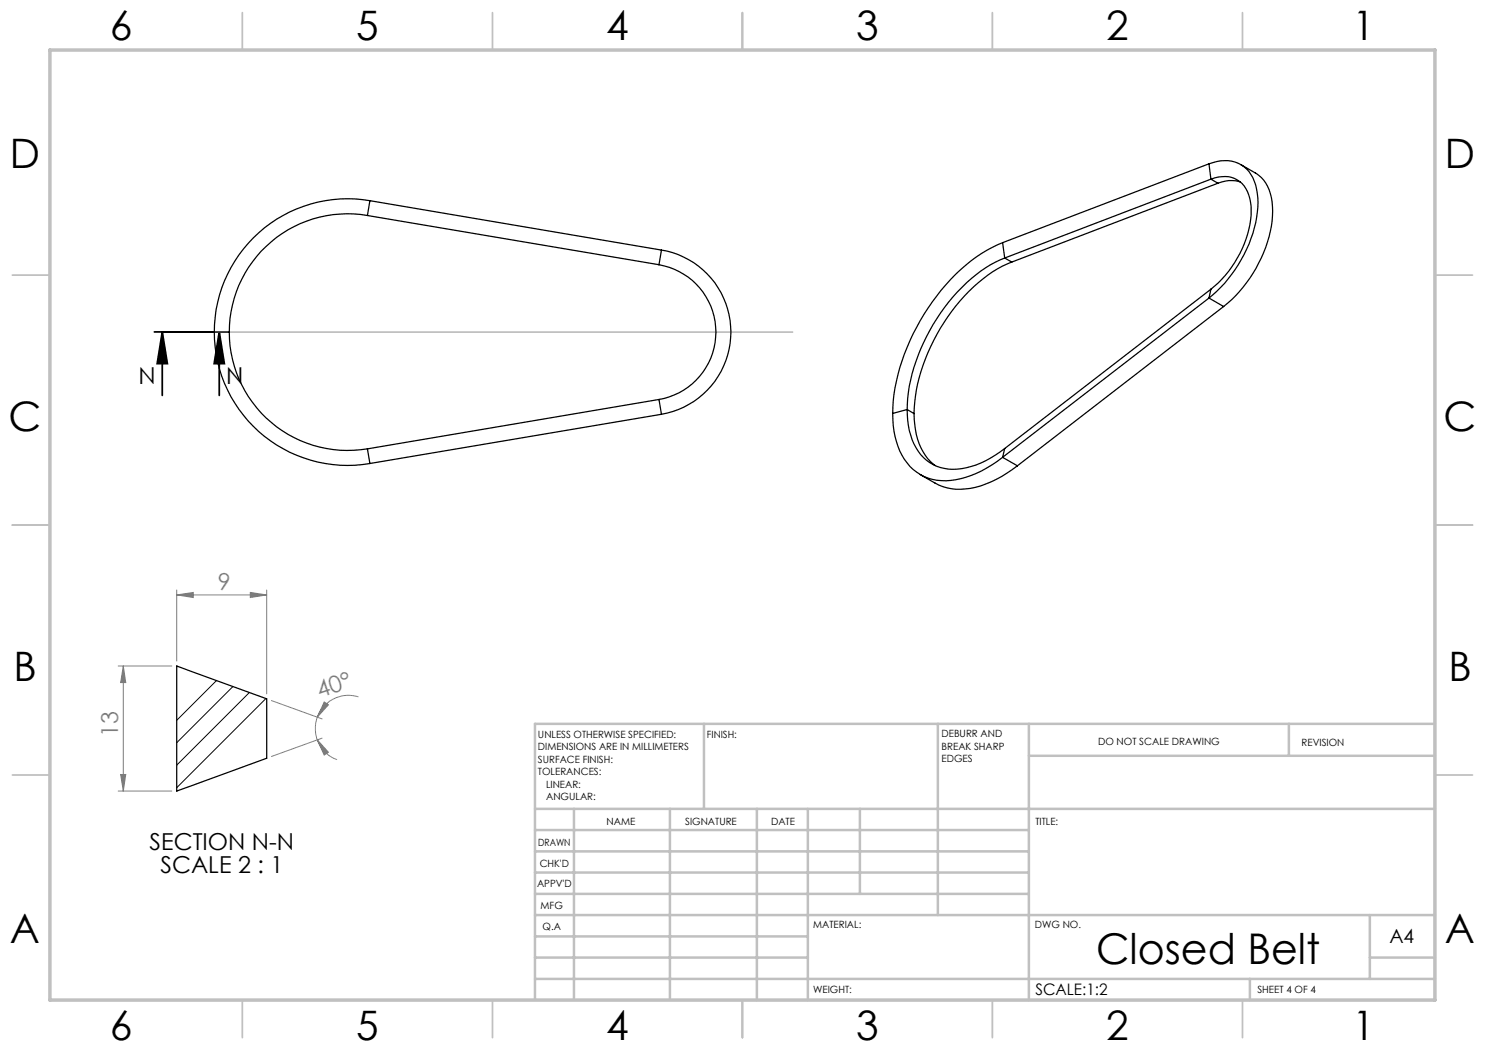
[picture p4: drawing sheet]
<svg xmlns="http://www.w3.org/2000/svg" width="297mm" height="210mm" viewBox="0 0 297 210" stroke-linecap="round" stroke-linejoin="round" font-family="sans-serif">
<path d="M30.9 66.4h14.5M32.5 66.4l1 6.3h-2.1zM32.5 66.4v12.7M43.9 66.4l1 6.3h-2.1zM43.9 66.4v12.7" fill="none" stroke="#000" stroke-width=".35"/>
<g fill="none" stroke="#808080" stroke-width=".2">
<path d="M35.3 119l3.4-.5v1zM35.3 118v14.2M35.3 119h18M50.1 118.5l3.2 .5-3.2 .5zM53.3 118v20.8M23.6 133.2h10.8M24.7 133.2l.5 3.3h-1.1zM24.7 133.2v25M71.7 139.4a6.7 6.7 0 0 0-8.2 4M23.6 158.2h10.8M24.1 154.9h1.1l-.5 3.3zM54.3 140.1l10.1 3.7"/>
<path d="M63.5 148l2.2 2.5-.9 .5zM63.5 143.4a6.9 6.9 0 0 0 0 4.6M63.5 148a6.5 6.5 0 0 0 3.9 3.9M64.4 147.6l-10.1 3.7M64.8 140.4l.9 .6-2.2 2.4z"/>
</g>
<path d="M42.9 66.4h115.7" fill="none" stroke="#c0c0c0" stroke-width=".2"/>
<g fill="none" stroke="#c0c0c0" stroke-width=".35">
<path d="M48.5 2.5v7.5M98.5 2.5v7.5M148.5 2.5v7.5M198.5 2.5v7.5M248.5 2.5v7.5M2.5 55h7.5M287 55h7.5M2.5 105h7.5M287 105h7.5M2.5 155h7.5M287 155h7.5M48.5 200v7.5"/>
<path d="M98.5 200v7.5M148.5 200v7.5M198.5 200v7.5M248.5 200v7.5"/>
</g>
<g fill="none" stroke="#c0c0c0" stroke-width=".5">
<path d="M140.8 144.8v17M187.6 144.8v38.2M205.8 144.8v55.2M205.8 151.2h81.2M257.8 144.8v6.4M287 144.8h-180v55.2M107 161.8h180M107 178.8h98.8M107 174.5h98.8M107 170.3h98.8M107 166h98.8M114.8 161.8v38.2"/>
<path d="M134 161.8v38.2M151.4 161.8v38.2M161.6 161.8v38.2M172 161.8v17M107 195.8h180M107 191.5h54.6M107 187.3h54.6M107 183h180M250 195.8v4.2M274 191.5h13M274 183v12.8"/>
</g>
<path d="M10 10h277v190h-277z" fill="none" stroke="#c0c0c0" stroke-width=".7"/>
<path d="M43.9 66.4l1 6.3h-2.1zM32.5 66.4l1 6.3h-2.1z" fill="#000"/>
<g fill="#808080">
<path d="M35.3 119l3.4-.5v1zM50.1 118.5l3.2 .5-3.2 .5z"/>
<path d="M64.8 140.4l.9 .6-2.2 2.4zM63.5 148l2.2 2.5-.9 .5z"/>
<path d="M24.7 133.2l.5 3.3h-1.1zM24.1 154.9h1.1l-.5 3.3z"/>
</g>
<g fill="none" stroke="#000" stroke-width=".25">
<path d="M241.8 32.8a6.8 6.8 0 0 1 7.5 1 10.2 10.2 0 0 1 2.2 8.7 27.2 27.2 0 0 1-9.7 17.1M241.8 32.8l.4 3M241.8 32.8l-41.3 15.7M242.2 35.8a5.4 5.4 0 0 1 6.6 1.4 10.4 10.4 0 0 1 1 8.7 22.2 22.2 0 0 1-7.6 11.9M242.2 35.8l1.4 .8M242.2 35.8l-41.3 15.8M243.6 36.6l-41.2 15.8M248.1 36.4l-1-.2a6.7 6.7 0 0 0-3.5 .4M248.1 32.9l3 1.7a7.3 7.3 0 0 1 3.3 5.8 23.4 23.4 0 0 1-4.4 15.2l-2.9 3.6-2.4 2.1M73.5 43.1a23.7 23.7 0 0 0-27.6 23.3M73.5 43.1l58.3 9.8M74 40.1a26.6 26.6 0 0 0-31.1 26.3"/>
<path d="M74 40.1l-.5 3M74 40.1l58.3 9.9M131.8 52.9a13.7 13.7 0 0 1 11.4 13.5 13.7 13.7 0 0 1-11.4 13.5M132.3 50a16.7 16.7 0 0 1 13.9 16.4 16.7 16.7 0 0 1-13.9 16.5M132.3 50l-.5 2.9M200.5 48.5a33.4 33.4 0 0 0-14.9 13.1 39.9 39.9 0 0 0-7.1 21.1M200.5 48.5l.4 3.1M200.9 51.6a30 30 0 0 0-13.5 12.1 35.5 35.5 0 0 0-6 18.2M200.9 51.6l1.5 .8M202.4 52.4a30 30 0 0 0-13.6 12.1 35.7 35.7 0 0 0-6 18.2M241.8 59.6l2.9 1.7M241.8 59.6l-41.3 31.9"/>
<path d="M242.2 57.8l-.4 1.8M242.2 57.8l-41.3 31.9M42.9 66.4a26.6 26.6 0 0 0 31.1 26.3M42.9 66.4h3M45.9 66.4a23.7 23.7 0 0 0 27.6 23.4M131.8 79.9l.5 3M131.8 79.9l-58.3 9.9M244.7 61.3l-41.2 31.9M73.5 89.8l.5 2.9M132.3 82.9l-58.3 9.8M178.5 82.7a14.6 14.6 0 0 0 4.1 11.2 10.5 10.5 0 0 0 10.6 1.6l3.1-1.3 2.1-1.3 2.1-1.4M181.4 81.9a13.7 13.7 0 0 0 3.3 9.6 9.3 9.3 0 0 0 9.5 1.8l2.9-1.1 3.8-2.5"/>
<path d="M181.4 81.9l-2.9 .8M181.4 81.9l1.4 .8M182.8 82.7a13.5 13.5 0 0 0 3.3 9.6l.9 .8M200.5 91.5l3 1.7M200.9 89.7l-.4 1.8M203.5 93.2a19.4 19.4 0 0 1-12.3 4.7 9.9 9.9 0 0 1-4.2-1.3l-3-1.7M35.3 133.2l18 6.6v11.9l-18 6.5z"/>
</g>
<path d="M43.3 136.1l-8 8M46.6 137.3l-11.3 11.2M49.9 138.5l-14.6 14.5M53.2 139.7l-17.9 17.8" fill="none" stroke="#000" stroke-width=".2"/>
<text font-size="8.5" x="219.2" y="192.7">Closed Belt</text>
<g font-size="8.1">
<text x="22" y="8">6</text>
<text x="71.2" y="8">5</text>
<text x="121.2" y="8">4</text>
<text x="171.3" y="8">3</text>
<text x="221.3" y="8">2</text>
<text x="270.5" y="8">1</text>
<text x="2" y="33.6">D</text>
<text x="289" y="33.6">D</text>
<text x="1.7" y="86.1">C</text>
<text x="288.7" y="86.1">C</text>
<text x="2.7" y="136.1">B</text>
<text x="289.7" y="136.1">B</text>
<text x="2" y="188.6">A</text>
<text x="289" y="188.6">A</text>
<text x="22" y="208">6</text>
<text x="71.2" y="208">5</text>
<text x="121.2" y="208">4</text>
<text x="171.3" y="208">3</text>
<text x="221.3" y="208">2</text>
<text x="270.5" y="208">1</text>
</g>
<g font-size="4.7">
<text x="27.7" y="76.9">N</text>
<text x="45.2" y="76.9">N</text>
<text x="29.9" y="170">SECTION N-N</text>
<text x="32.1" y="174.5">SCALE 2 : 1</text>
</g>
<g font-size="4.7" fill="#808080">
<text x="43.6" y="118">9</text>
<text x="63.9" y="139.6" transform="rotate(-19 63.9 139.6)">40°</text>
<text x="23.7" y="147.4" transform="rotate(-90 23.7 147.4)">13</text>
</g>
<text font-size="3.9" x="277.9" y="188.5">A4</text>
<text font-size="3.2" x="207.1" y="199">SCALE:1:2</text>
<g font-size="2">
<text x="107.6" y="147.6">UNLESS OTHERWISE SPECIFIED:</text>
<text x="141.4" y="147.6">FINISH:</text>
<text x="188.3" y="147.5">DEBURR AND</text>
<text x="188.3" y="150">BREAK SHARP</text>
<text x="219.6" y="149">DO NOT SCALE DRAWING</text>
<text x="260.3" y="149.2">REVISION</text>
<text x="107.6" y="150.1">DIMENSIONS ARE IN MILLIMETERS</text>
<text x="107.6" y="152.6">SURFACE FINISH:</text>
<text x="107.6" y="155.1">TOLERANCES:</text>
<text x="188.3" y="152.5">EDGES</text>
<text x="109.2" y="157.6">LINEAR:</text>
<text x="109.2" y="160.1">ANGULAR:</text>
<text x="121.3" y="165">NAME</text>
<text x="137" y="164.9">SIGNATURE</text>
<text x="154.2" y="164.9">DATE</text>
<text x="207.1" y="164.9">TITLE:</text>
<text x="107.6" y="169.1">DRAWN</text>
<text x="107.9" y="173.3">CHK'D</text>
<text x="107.4" y="177.4">APPV'D</text>
<text x="108.1" y="181.8">MFG</text>
<text x="108.5" y="186">Q.A</text>
<text x="162.6" y="185.5">MATERIAL:</text>
<text x="207" y="185.5">DWG NO.</text>
<text x="162.6" y="198.5">WEIGHT:</text>
<text x="251.5" y="198.6">SHEET 4 OF 4</text>
</g>
</svg>
